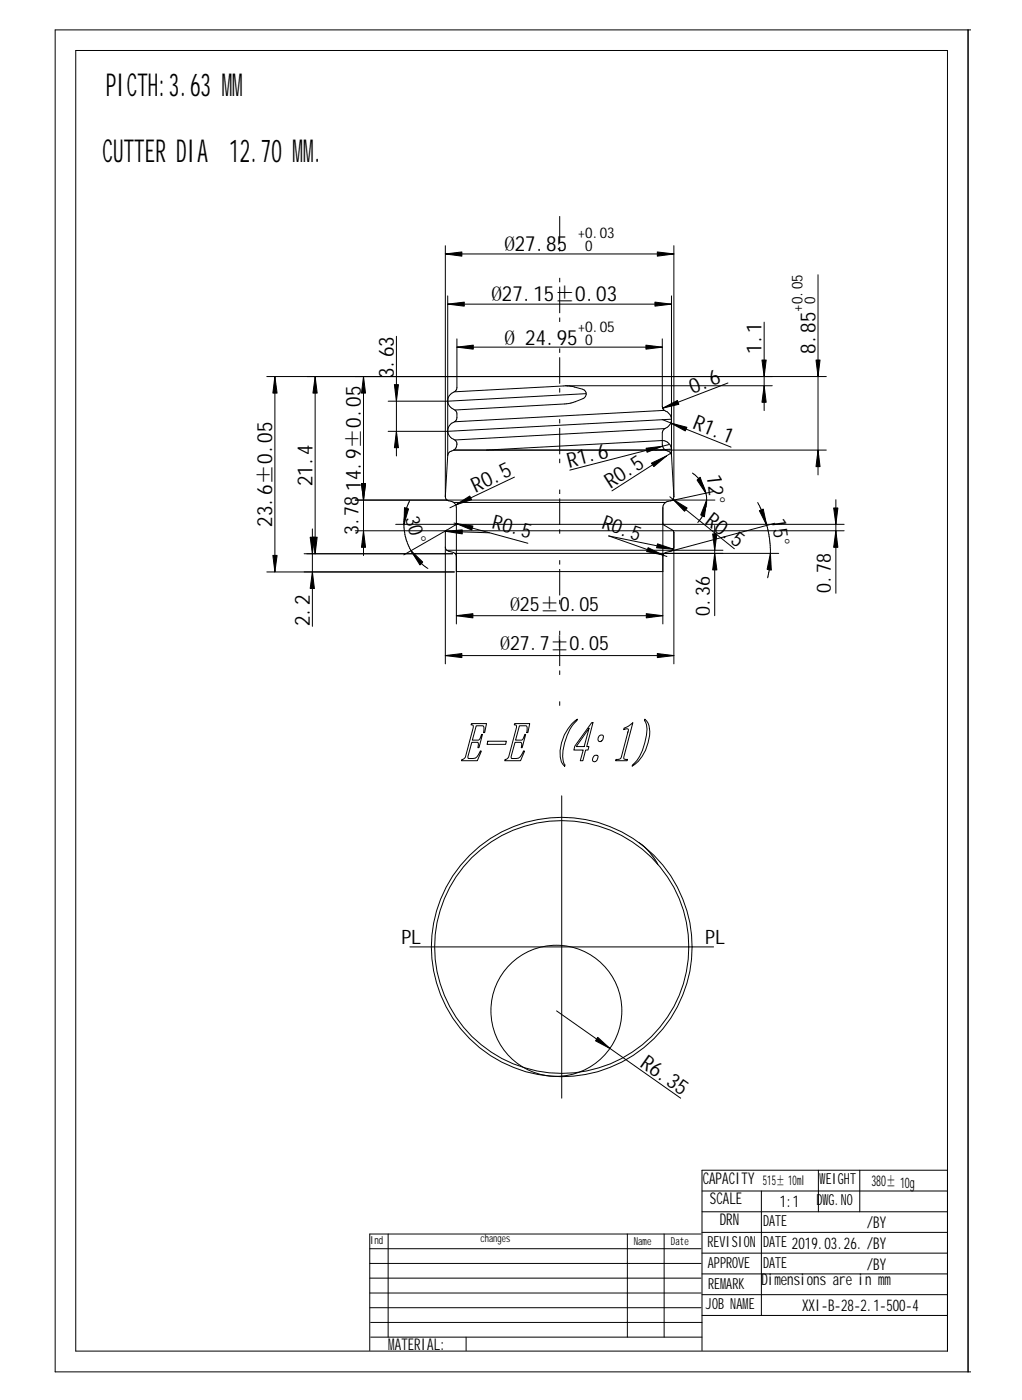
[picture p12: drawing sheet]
<svg xmlns="http://www.w3.org/2000/svg" width="235mm" height="322mm" viewBox="0 0 235 322" stroke-linecap="round" stroke-linejoin="round" font-family="sans-serif">
<g fill="none" stroke="#000" stroke-width=".23">
<path d="M222.9 6.9v309.1M223.6 6.9h-210.9v309.1h210.9M102.5 58.5h52.7M102.5 56.6v57.9M155.2 56.6v57.8M91.3 77.5v27.5M103.1 70h51.5M103.1 68.1v36.8M105.2 78v11.3a1.41 1.41 0 0 1-1.1 1.2 2.16 2.16 0 0 0-1 2.2 2.16 2.16 0 0 0 1.6 1.7M105.2 80h47.3M152.5 78l.1 16M154.6 68.1v36.8"/>
<path d="M175.9 74.2v20.4M188.3 63.3v46.1M61.4 86.7h128.8M63.3 86.7v45M72.6 86.7v40.8M83.7 86.7v41.3M89.4 92.4h13.7M89.4 99.3h13.7M104.7 94.4a1.84 1.84 0 0 1-.6 3 2.16 2.16 0 0 0-1 2.2 2.16 2.16 0 0 0 1.6 1.7M130.3 88.8h47.5M130.6 88.9l-26 1.3M131.1 88.9l3.1 .7a1.13 1.13 0 0 1 .8 1.1 1.13 1.13 0 0 1-.8 1.1l-2.5 1-1.7 .2-25.3 1.4"/>
<path d="M152.5 96.6l15.8 6.4M152.6 94l.4 .5M153 94.5a2.21 2.21 0 0 1 1.6 2.2 2.21 2.21 0 0 1-1.6 2.1l-.5 .9v2.7a1.76 1.76 0 0 0 1.6 1.6l.5 .9M153 94.5l-48.4 2.6M153 98.7l-48.3 2.6M167.6 88.2l-15 5.8M81.8 115.2h82.8M94.3 115.3a12 12 0 0 0 .7 12.1l1.9 2.3 1.6 1.2M103.1 104.9l-.6 9.4a1.13 1.13 0 0 0 1.4 1.2 1.5 1.5 0 0 1 1.2 1.5v26.7M104.5 103.7h85.7M104.5 115.7h48.7M104.7 101.3a1.59 1.59 0 0 1 .3 1.7 1.59 1.59 0 0 1-1.4 1l-.5 .9"/>
<path d="M112 103.7l40.5-2.2a2.12 2.12 0 0 1 1.9 2.9l-13.5 8.7M118.4 109.9l-14.8 7.1M154 102.4l-22.8 5.9M154.2 114.4l14.9 12M154.4 115.3a1.67 1.67 0 0 0-1.8 1.7v26.7M154.6 104.9l.6 9.4a.94 .94 0 0 1-.8 1M159.4 109a7.5 7.5 0 0 1 1.3 11.3M164.4 113.2l-10 2.1M174.5 115.7l1.2 2.6a25 25 0 0 1 1.7 8.2l-.1 3.3-.6 3.3M192.4 115.1v21.5M61.4 131.7h43.2M70 127.5h34.2"/>
<path d="M71.9 121.8v22.5M81.8 122.2h112.6M91.1 120.8h103.3M102.5 126l.4 .7M102.6 122.4l10.1 .3M102.8 122.1l-.3 .5v30.3M102.8 122.1l-9.8 5.7M102.9 126.7l1.8 .8M102.9 126.7h63.6M104.5 120.5l17 4.6M104.7 127.5l.4 .7M104.7 127.5h74.6"/>
<path d="M105.1 120.5l-.3 .4-2 1.2M105.1 131.6h47.5M140.1 123.4l14.9 3.1M140.2 123.4l13.3 4.8M152.6 120.5l.3 .4 2 1.2 .3 .5v30.3M154.4 126.9l-1.4 .6-.4 .7M155.2 126l-.1 .4-.7 .5M164.5 121.1v20.7M178.4 120.5l-24 6.4M102.5 151h52.7M105.1 141.8h47.5M108.5 166.7h3.5l-.4 2h-.3a1.44 1.44 0 0 0-.1-1.5h-1.6l-.8 3.3h1.4l.3-.4 .4-1h.2l-.8 3.1h-.3l.2-.8-.2-.4h-1.4l-.9 3.2 .1 .5a1.86 1.86 0 0 0 2.6-1.3l.2-.5 .2 .1-.9 2.2h-3.6v-.3l.4-.1 .4-.4 1.9-6.9-.1-.5-.4-.1z"/>
<path d="M112.3 170.7h4.3l-.2 .7h-4.3zM118.5 166.7h3.5l-.5 2h-.2a1.44 1.44 0 0 0-.1-1.5h-1.6l-.9 3.3h1.4l.4-.4 .3-1h.2l-.8 3.1h-.2a1.14 1.14 0 0 0 0-1.2h-1.4l-.9 3.2v.5a1.86 1.86 0 0 0 2.6-1.3l.3-.5 .2 .1-1 2.2h-3.6l.1-.3 .4-.1 .4-.4 1.8-6.9v-.5l-.5-.1zM131.7 166.7l1.2-1.1-.1 .3a11.8 11.8 0 0 0-3.1 9.3l.4 1-.1 .3a3.7 3.7 0 0 1-1.1-3.6 10.5 10.5 0 0 1 2.8-6.2zM135.6 167.7l-1.1 4.2h-1.8zM136.2 166.4h.3l-1.4 5.5h.5l-.2 .8h-.6l-.6 2.5h-.6l.7-2.5h-2.2l.2-.8zM136.7 174.2l.5-.3 .4 .2a.93 .93 0 0 1-.1 .9 .93 .93 0 0 1-1 .3l-.1-.3zM137.9 169.5a.63 .63 0 0 1 1 0 .88 .88 0 0 1-.2 1 .88 .88 0 0 1-.9 .2l-.1-.7zM143.7 167.7l1-.5 1-.8-2.1 7.9 .1 .5 .8 .1-.1 .3h-2.7l.1-.3a.93 .93 0 0 0 1.2-.5l1.7-6.2v-.3l-.3-.1-.8 .2zM148.5 165.6a4 4 0 0 1 1.1 3.8 9.4 9.4 0 0 1-4.1 7.1l.1-.3a8.1 8.1 0 0 0 2.9-5.1 6.6 6.6 0 0 0 .1-4.8l-.2-.4zM108.1 197a29.9 29.9 0 0 1 47 5.8 29.9 29.9 0 0 1-17.5 44 29.9 29.9 0 0 1-34.1-13.4 29.9 29.9 0 0 1 4.6-36.4zM108.6 197.5a29.2 29.2 0 0 1 42.3 .9 29.2 29.2 0 0 1-3 42.2 29.2 29.2 0 0 1-40.2-2.8 29.2 29.2 0 0 1 .9-40.3zM129.3 183.3v69.6"/>
<path d="M147.1 194a14.2 14.2 0 0 1 3.7 4l.7 1.1M94.4 218.1h69.9M128.1 232.8l28.6 20.1M161.6 274.3h56.5M161.6 279.1h56.5M175.3 274.3v28.7M188.4 269.5v9.6M198 269.5v9.6M218.1 269.5h-56.5v41.6M85.1 297.8h76.3M85.1 294.4h76.3M85.1 291h76.3"/>
<path d="M85.1 287.6h76.3M89.4 284.2v23.8M144.4 284.2v23.8M152.9 284.2v23.8M161.4 284.2h-76.3v26.9M161.6 283.8h56.5M161.6 288.6h56.5M161.6 293.4h56.5M161.6 298.2h56.5M85.1 301.2h76.3M85.3 308h76.3M85.3 304.6h76.3"/>
<path d="M107.3 308v3.1M161.6 303h56.5M218.1 311.2h-200.7v-299.6h200.7v299.6"/>
<circle cx="128.1" cy="232.8" r="15.1"/>
</g>
<g fill="#000" stroke="#000" stroke-width=".23">
<path d="M102.5 58.5l3.8-.5v1z" fill-rule="evenodd"/>
<path d="M151.3 58l3.9 .5-3.9 .5z" fill-rule="evenodd"/>
<path d="M103.1 70l3.8-.4v.9z" fill-rule="evenodd"/>
<path d="M150.8 69.6l3.8 .4-3.8 .5z" fill-rule="evenodd"/>
<path d="M63.3 86.7l.5 3.8h-1z" fill-rule="evenodd"/>
<path d="M72.6 86.7l.4 3.8h-.9z" fill-rule="evenodd"/>
<path d="M83.7 86.7l.5 3.8h-1z" fill-rule="evenodd"/>
<path d="M90.8 88.6h.9l-.4 3.8z" fill-rule="evenodd"/>
<path d="M105.2 80l3.8-.5v.9z" fill-rule="evenodd"/>
<path d="M148.7 79.5l3.8 .5-3.8 .4z" fill-rule="evenodd"/>
<path d="M152.6 94l3.4-1.8 .3 .9z" fill-rule="evenodd"/>
<path d="M154.4 97.4l3.8 1-.4 .9z" fill-rule="evenodd"/>
<path d="M175.4 82.9h1l-.5 3.8z" fill-rule="evenodd"/>
<path d="M175.9 88.8l.5 3.9h-1z" fill-rule="evenodd"/>
<path d="M187.9 82.9h.9l-.5 3.8z" fill-rule="evenodd"/>
<path d="M83.2 111.4h1l-.5 3.8z" fill-rule="evenodd"/>
<path d="M83.2 111.4h1l-.5 3.8z" fill-rule="evenodd"/>
<path d="M91.3 99.3l.4 3.8h-.9z" fill-rule="evenodd"/>
<path d="M93.1 116.9l1 .3-1.1 3.6z" fill-rule="evenodd"/>
<path d="M104.9 116.3l3.3-2.1 .4 .9z" fill-rule="evenodd"/>
<path d="M148.8 103.2l3.7-.4-3.5 1.4z" fill-rule="evenodd"/>
<path d="M150 106.7l3.5-1.7-3 2.5z" fill-rule="evenodd"/>
<path d="M154.9 115l3.3 2-.6 .8z" fill-rule="evenodd"/>
<path d="M160.5 110.6l.7-.7 1.3 3.7z" fill-rule="evenodd"/>
<path d="M162.7 115.2l-.5 3.8-.9-.4z" fill-rule="evenodd"/>
<path d="M174.8 117.6l.9-.4 .8 3.8z" fill-rule="evenodd"/>
<path d="M188.3 103.7l.5 3.8h-.9z" fill-rule="evenodd"/>
<path d="M191.9 117h1l-.5 3.8z" fill-rule="evenodd"/>
<path d="M62.8 127.9h1l-.5 3.8z" fill-rule="evenodd"/>
<path d="M71.4 123.7h1l-.5 3.8z" fill-rule="evenodd"/>
<path d="M71.9 131.7l.5 3.8h-1z" fill-rule="evenodd"/>
<path d="M72.1 123.7h.9l-.4 3.8z" fill-rule="evenodd"/>
<path d="M83.7 122.2l.5 3.9h-1z" fill-rule="evenodd"/>
<path d="M94.6 126.8l2.7 2.6-.6 .7z" fill-rule="evenodd"/>
<path d="M102.6 122.4l3.8-.4v1z" fill-rule="evenodd"/>
<path d="M105.1 120.6l3.8 .5-.3 1z" fill-rule="evenodd"/>
<path d="M149.2 126.1l3.5 1.7-3.8-.8z" fill-rule="evenodd"/>
<path d="M151.4 125.3l3.6 1.2-3.8-.3z" fill-rule="evenodd"/>
<path d="M164.1 123h1l-.6 3.7z" fill-rule="evenodd"/>
<path d="M164.5 127.5l.6 3.8h-1z" fill-rule="evenodd"/>
<path d="M177.4 127.5l.2 3.8-1-.2z" fill-rule="evenodd"/>
<path d="M192.4 122.2l.5 3.9h-1z" fill-rule="evenodd"/>
<path d="M102.5 151l3.8-.5v1z" fill-rule="evenodd"/>
<path d="M105.1 141.8l3.8-.5v1z" fill-rule="evenodd"/>
<path d="M148.8 141.3l3.8 .5-3.8 .5z" fill-rule="evenodd"/>
<path d="M151.3 150.5l3.9 .5-3.9 .5z" fill-rule="evenodd"/>
<path d="M137.6 238.9l2.9 2.6-3.4-1.8z" fill-rule="evenodd"/>
</g>
<path d="M135 90.7l-31.9 1.7M154.6 96.5l-51.5 2.8M154.6 103.4l-3.9 .3" fill="none" stroke="#000" stroke-width=".23" stroke-dasharray="103.6 12.2 4.1 12.2" stroke-linecap="butt"/>
<path d="M128.9 49.8v113.7" fill="none" stroke="#000" stroke-width=".23" stroke-dasharray="6.1 1 1" stroke-linecap="butt"/>
<g font-size="7.3">
<text x="24.3" y="22.2">PICTH:3.63 MM</text>
<text x="23.6" y="37.3">CUTTER DIA 12.70 MM.</text>
</g>
<g font-size="4.8">
<text x="116.2" y="57.8">Ø27.85</text>
<text x="113.2" y="69.4">Ø27.15±0.03</text>
<text x="116.1" y="79.4">Ø 24.95</text>
<text x="175.3" y="81.4" transform="rotate(-90 175.3 81.4)">1.1</text>
<text x="187.7" y="81.4" transform="rotate(-90 187.7 81.4)">8.85</text>
<text x="90.7" y="87.1" transform="rotate(-90 90.7 87.1)">3.63</text>
<text x="159.5" y="90.7" transform="rotate(-21 159.5 90.7)">0.6</text>
<text x="159.3" y="98.6" transform="rotate(22 159.3 98.6)">R1.1</text>
<text x="131" y="107.7" transform="rotate(-14 131 107.7)">R1.6</text>
<text x="72" y="112" transform="rotate(-90 72 112)">21.4</text>
<text x="83.1" y="113" transform="rotate(-90 83.1 113)">14.9±0.05</text>
<text x="109.5" y="113.4" transform="rotate(-25 109.5 113.4)">R0.5</text>
<text x="140.5" y="112.6" transform="rotate(-33 140.5 112.6)">R0.5</text>
<text x="162.8" y="109.5" transform="rotate(84 162.8 109.5)">12°</text>
<text x="62.7" y="121.3" transform="rotate(-90 62.7 121.3)">23.6±0.05</text>
<text x="162.1" y="120.5" transform="rotate(37 162.1 120.5)">R0.5</text>
<text x="71.3" y="144.3" transform="rotate(-90 71.3 144.3)">2.2</text>
<text x="147.2" y="245.5" transform="rotate(35 147.2 245.5)">R6.35</text>
</g>
<g font-size="4.6">
<text x="93.3" y="119.2" transform="rotate(75 93.3 119.2)">30°</text>
<text x="177.7" y="119.5" transform="rotate(83 177.7 119.5)">15°</text>
<text x="82.5" y="123.3" transform="rotate(-90 82.5 123.3)">3</text>
<text x="82.5" y="121" transform="rotate(-90 82.5 121)">.78</text>
<text x="113.1" y="121.7" transform="rotate(14 113.1 121.7)">R0.5</text>
<text x="138.3" y="121.6" transform="rotate(20 138.3 121.6)">R0.5</text>
<text x="191.3" y="136.6" transform="rotate(-90 191.3 136.6)">0.78</text>
<text x="117.4" y="140.6">Ø25±</text>
<text x="128.9" y="140.6">0.05</text>
<text x="163.4" y="141.8" transform="rotate(-90 163.4 141.8)">0.36</text>
<text x="115.1" y="149.8">Ø27.7±0.05</text>
<text x="92.5" y="217.4">PL</text>
<text x="162.3" y="217.4">PL</text>
</g>
<g font-size="3.7">
<text x="161.8" y="272.6">CAPACITY</text>
<text x="163.4" y="277.4">SCALE</text>
<text x="179.5" y="277.9">1:1</text>
<text x="165.7" y="282.2">DRN</text>
<text x="199.6" y="282.9">/BY</text>
<text x="199.6" y="292.4">/BY</text>
<text x="175.3" y="296">Dimensions are in mm</text>
<text x="184.7" y="301.9">XXI-B-28-2.1-500-4</text>
<text x="89.4" y="310.8">MATERIAL:</text>
</g>
<g font-size="3.5">
<text x="188.7" y="272.8">WEIGHT</text>
<text x="188" y="277.6">DWG.NO</text>
<text x="162.9" y="287.2">REVISION</text>
<text x="175.7" y="287.2">DATE 2019.03.26. /BY</text>
<text x="175.7" y="282.4">DATE</text>
<text x="162.9" y="292">APPROVE</text>
<text x="175.7" y="292">DATE</text>
<text x="163" y="296.8">REMARK</text>
<text x="162.5" y="301.5">JOB NAME</text>
</g>
<g font-size="3.4">
<text x="133" y="54.9">+0.03</text>
<text x="134.7" y="57.9">0</text>
<text x="184.7" y="71.8" transform="rotate(-90 184.7 71.8)">+0.05</text>
<text x="187.7" y="70.1" transform="rotate(-90 187.7 70.1)">0</text>
<text x="133" y="76.4">+0.05</text>
<text x="134.7" y="79.4">0</text>
<text x="200.7" y="273.2">380± 10g</text>
</g>
<text font-size="3.1" x="175.6" y="272.9">515± 10ml</text>
<g font-size="2.5">
<text x="85.2" y="286.4">Ind</text>
<text x="110.7" y="286">changes</text>
<text x="145.9" y="286.7">Name</text>
<text x="154.5" y="286.7">Date</text>
</g>
</svg>
